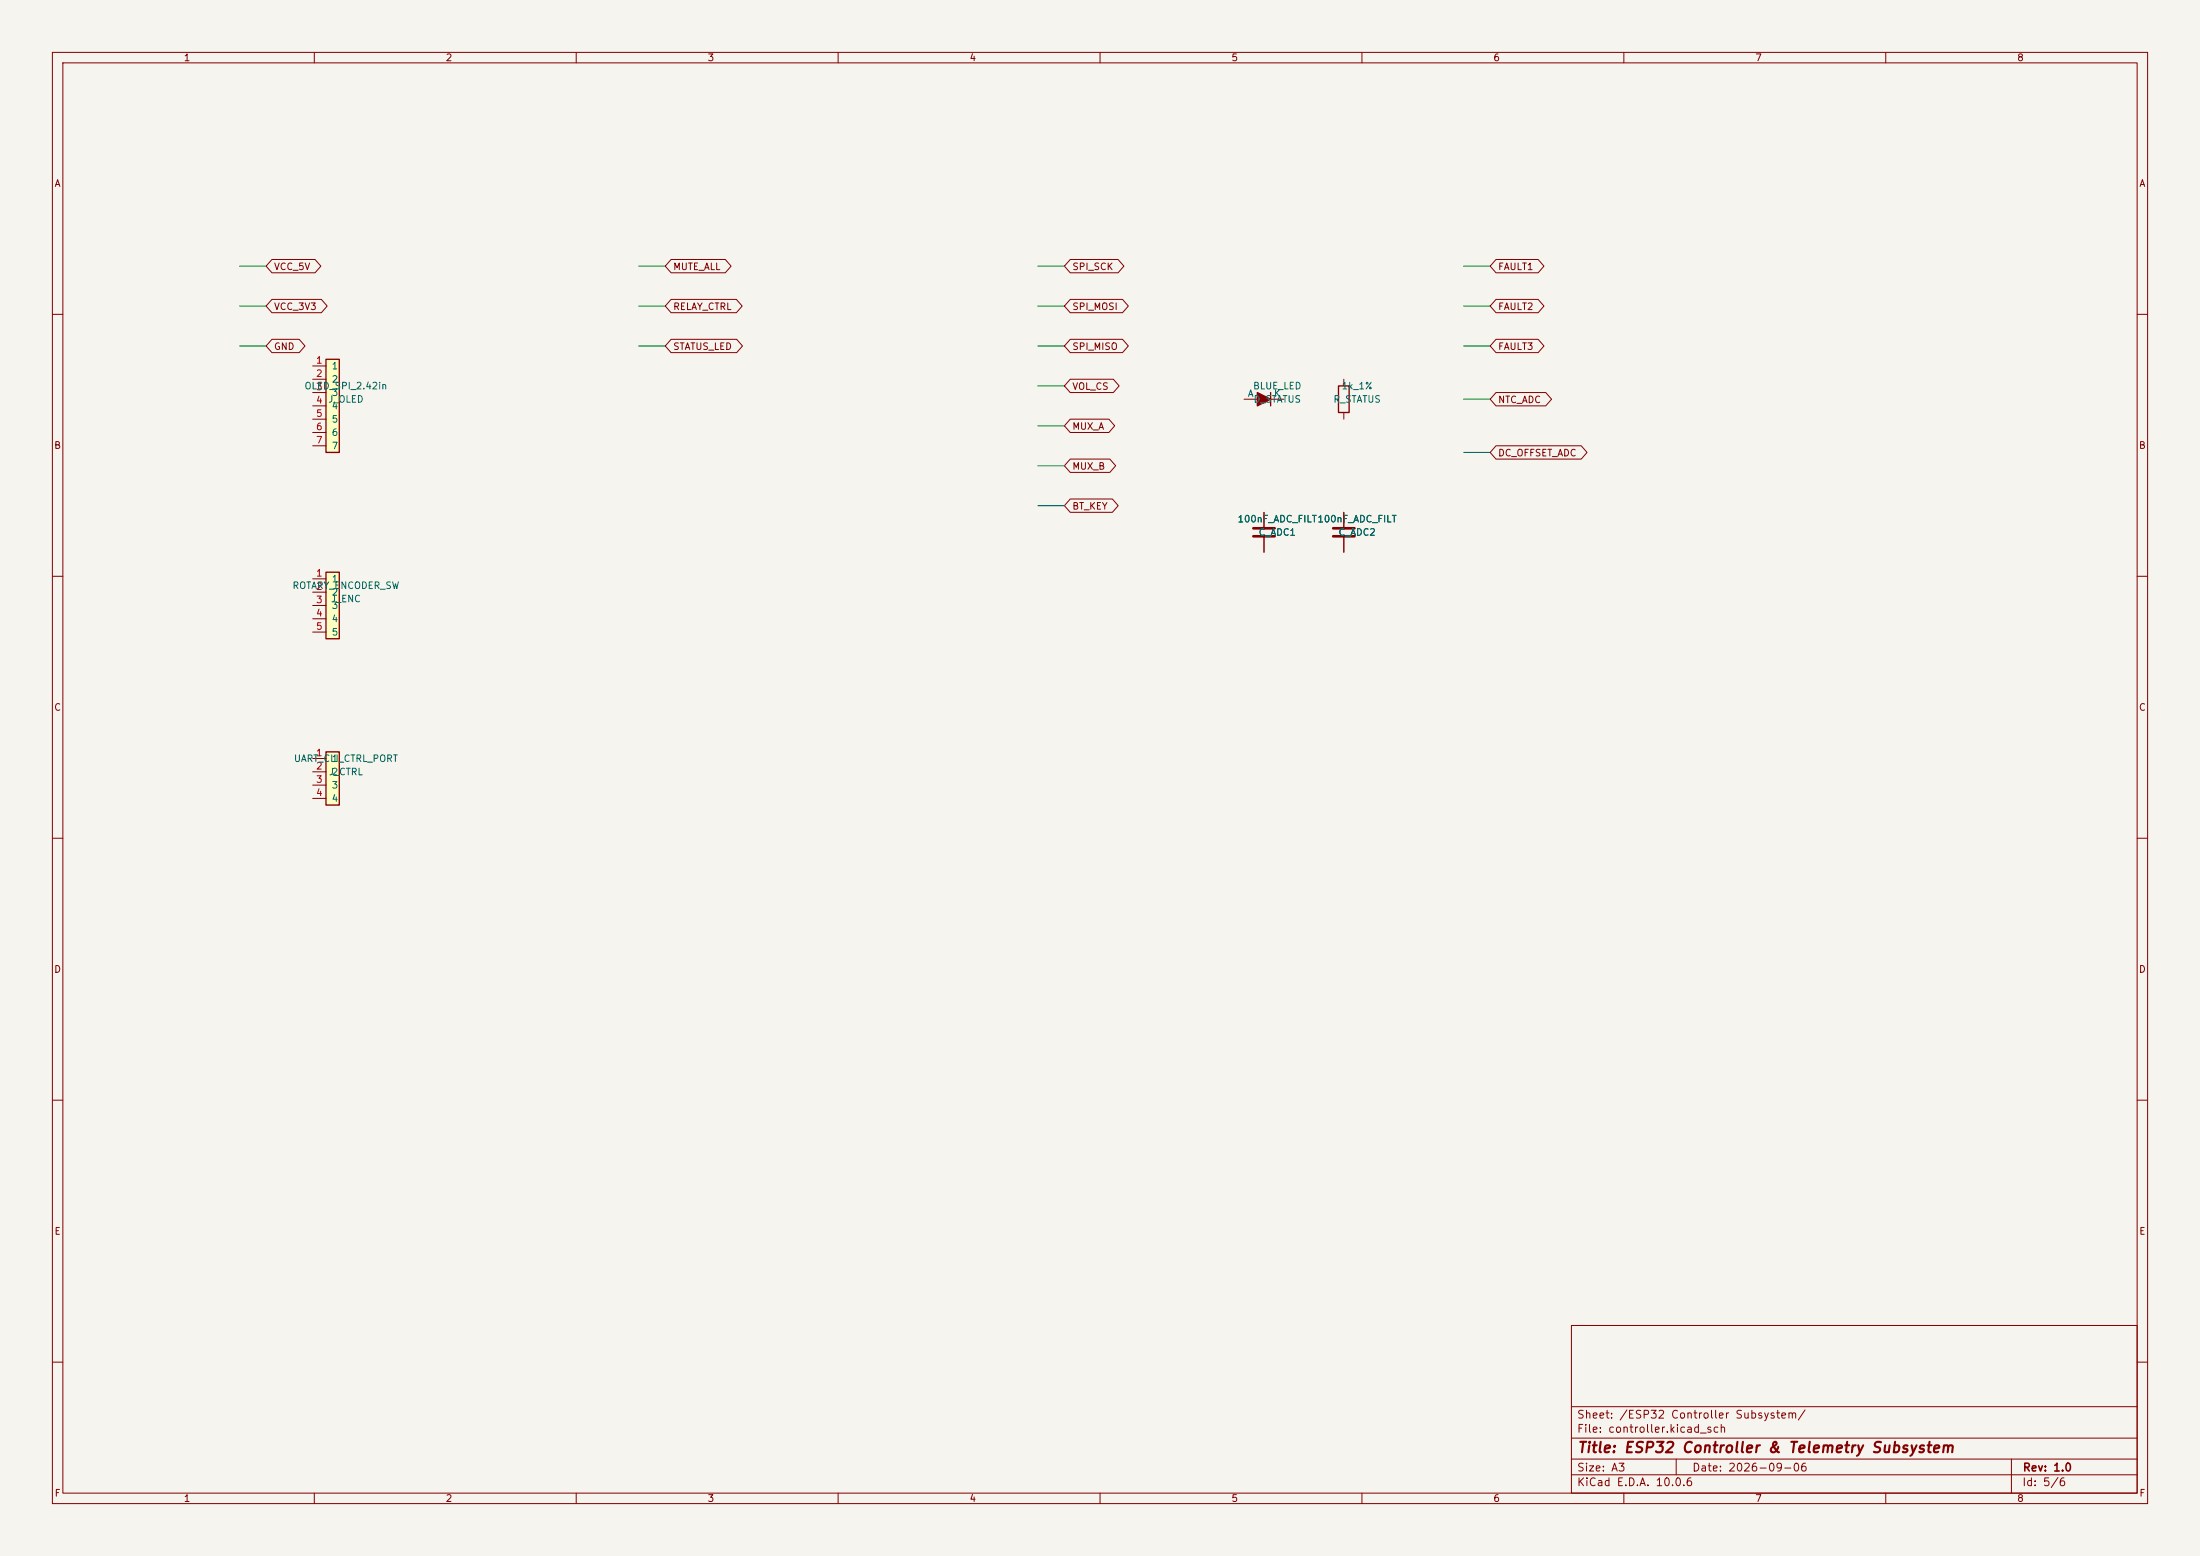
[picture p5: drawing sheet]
<svg xmlns="http://www.w3.org/2000/svg" width="420mm" height="297mm" viewBox="0 0 420 297" stroke-linecap="round" stroke-linejoin="round" font-family="sans-serif">
<path d="M0 0h420v297h-420z" fill="#f5f4ef" stroke="#f5f4ef" stroke-width=".19"/>
<g fill="none" stroke="#840000" stroke-width=".19">
<path d="M10 10h400v277h-400zM12 12h396v273h-396zM60 10v2M110 10v2M160 10v2M210 10v2M260 10v2M310 10v2M360 10v2M10 60h2M237.5 76.2h2.5M242.6 76.2h2.5"/>
<path d="M256.5 72.4v1.3M256.5 78.7v1.3M408 60h2M241.3 97.8v3M256.5 97.8v3M10 110h2M241.3 102.4v3M256.5 102.4v3M408 110h2M10 160h2M408 160h2M10 210h2"/>
<path d="M408 210h2M300 253h108v32h-108zM10 260h2M300 278.5h108M300 274.5h108M300 268.5h108M320 278.5v3M384 278.5v6.5M408 260h2M60 285v2M110 285v2M160 285v2"/>
<path d="M210 285v2M260 285v2M300 281.5h108M310 285v2M360 285v2"/>
</g>
<path d="M239.3 100.8h4M239.3 102.4h4M254.5 100.8h4.1M254.5 102.4h4.1" fill="none" stroke="#840000" stroke-width=".51"/>
<path d="M240 74.9l2.6 1.3-2.6 1.3z" fill="#840000" stroke="#840000" stroke-width=".25"/>
<path d="M242.6 74.9v2.6M255.5 73.7h2.1v5h-2.1z" fill="none" stroke="#840000" stroke-width=".25"/>
<path d="M62.2 143.5h2.6v10.2h-2.6z" fill="#ffffc2"/>
<path d="M62.2 143.5h2.6v10.2h-2.6z" fill="none" stroke="#840000" stroke-width=".25"/>
<path d="M59.7 144.8h2.5M59.7 147.3h2.5M59.7 149.9h2.5M59.7 152.4h2.5" fill="none" stroke="#840000" stroke-width=".19"/>
<path d="M62.2 68.6h2.6v17.8h-2.6z" fill="#ffffc2"/>
<path d="M62.2 68.6h2.6v17.8h-2.6z" fill="none" stroke="#840000" stroke-width=".25"/>
<path d="M59.7 69.9h2.5M59.7 72.4h2.5M59.7 74.9h2.5M59.7 77.5h2.5M59.7 80h2.5M59.7 82.6h2.5M59.7 85.1h2.5" fill="none" stroke="#840000" stroke-width=".19"/>
<path d="M62.2 109.2h2.6v12.7h-2.6z" fill="#ffffc2"/>
<path d="M62.2 109.2h2.6v12.7h-2.6z" fill="none" stroke="#840000" stroke-width=".25"/>
<g fill="none" stroke="#840000" stroke-width=".19">
<path d="M51.9 57.1h9.4l1.2 1.3-1.2 1.3h-9.4l-1.1-1.3zM51.9 49.5h8.2l1.2 1.3-1.2 1.3h-8.2l-1.1-1.3zM128.1 57.1h12.5l1.1 1.3-1.1 1.3h-12.5l-1.1-1.3zM128.1 49.5h10.4l1.1 1.3-1.1 1.3h-10.4l-1.1-1.3zM204.3 57.1h10l1.1 1.3-1.1 1.3h-10l-1.1-1.3zM204.3 49.5h9.1l1.2 1.3-1.2 1.3h-9.1l-1.1-1.3zM285.6 57.1h8l1.1 1.3-1.1 1.3h-8l-1.1-1.3zM285.6 49.5h8l1.1 1.3-1.1 1.3h-8l-1.1-1.3zM51.9 64.8h5.2l1.1 1.2-1.1 1.3h-5.2l-1.1-1.3zM128.1 64.8h12.5l1.1 1.2-1.1 1.3h-12.5l-1.1-1.3zM204.3 64.8h10l1.1 1.2-1.1 1.3h-10l-1.1-1.3zM204.3 72.4h8.2l1.2 1.3-1.2 1.2h-8.2l-1.1-1.2z"/>
<path d="M285.6 74.9h9.5l1.1 1.3-1.1 1.3h-9.5l-1.1-1.3zM285.6 64.8h8l1.1 1.2-1.1 1.3h-8l-1.1-1.3zM204.3 95.2h8.1l1.1 1.3-1.1 1.3h-8.1l-1.1-1.3zM204.3 87.6h7.6l1.1 1.3-1.1 1.3h-7.6l-1.1-1.3zM204.3 80h7.4l1.1 1.3-1.1 1.3h-7.4l-1.1-1.3zM241.3 97.8v3M256.5 97.8v3M285.6 85.1h16.3l1.1 1.3-1.1 1.2h-16.3l-1.1-1.2zM59.7 110.5h2.5M59.7 113h2.5M59.7 115.6h2.5M59.7 118.1h2.5"/>
<path d="M241.3 102.4v3M256.5 102.4v3M59.7 120.7h2.5"/>
</g>
<g fill="none" stroke="#009600" stroke-width=".19">
<path d="M45.7 58.4h5.1M45.7 50.8h5.1M121.9 58.4h5.1M121.9 50.8h5.1M198.1 58.4h5.1M198.1 50.8h5.1M279.4 58.4h5.1M279.4 50.8h5.1M45.7 66h5.1M121.9 66h5.1M198.1 66h5.1M198.1 73.7h5.1"/>
<path d="M279.4 76.2h5.1M279.4 66h5.1M198.1 81.3h5.1M198.1 88.9h5.1M198.1 96.5h5.1M279.4 86.4h5.1"/>
</g>
<text font-size="2" fill="#840000" x="301" y="277.8">Title: ESP32 Controller &amp; Telemetry Subsystem</text>
<g font-size="1.5" fill="#840000">
<text x="300.9" y="273.8">File: controller.kicad_sch</text>
<text x="300.9" y="271.1">Sheet: /ESP32 Controller Subsystem/</text>
<text x="300.9" y="281.2">Size: A3</text>
<text x="322.9" y="281.2">Date: 2026-09-06</text>
<text x="386" y="281.2">Rev: 1.0</text>
<text x="300.9" y="284">KiCad E.D.A. 10.0.6</text>
<text x="385.9" y="284">Id: 5/6</text>
</g>
<g font-size="1.3" fill="#840000">
<text x="35" y="12">1</text>
<text x="85" y="12">2</text>
<text x="135" y="12">3</text>
<text x="185" y="12">4</text>
<text x="235" y="12">5</text>
<text x="285" y="12">6</text>
<text x="335" y="12">7</text>
<text x="385" y="12">8</text>
<text x="10.3" y="36">A</text>
<text x="408.3" y="36">A</text>
<text x="52.2" y="51.9">VCC_5V</text>
<text x="128.4" y="51.9">MUTE_ALL</text>
<text x="204.6" y="51.9">SPI_SCK</text>
<text x="285.9" y="51.9">FAULT1</text>
<text x="52.2" y="59.5">VCC_3V3</text>
<text x="128.4" y="59.5">RELAY_CTRL</text>
<text x="204.6" y="59.5">SPI_MOSI</text>
<text x="285.9" y="59.5">FAULT2</text>
<text x="52.2" y="67.1">GND</text>
<text x="128.4" y="67.1">STATUS_LED</text>
<text x="204.6" y="67.1">SPI_MISO</text>
<text x="285.9" y="67.1">FAULT3</text>
<text x="204.6" y="74.7">VOL_CS</text>
<text x="285.9" y="77.3">NTC_ADC</text>
<text x="204.6" y="82.3">MUX_A</text>
<text x="10.2" y="86">B</text>
<text x="204.6" y="90">MUX_B</text>
<text x="285.9" y="87.4">DC_OFFSET_ADC</text>
<text x="408.2" y="86">B</text>
<text x="204.6" y="97.6">BT_KEY</text>
<text x="10.2" y="136">C</text>
<text x="408.2" y="136">C</text>
<text x="10.2" y="186">D</text>
<text x="408.2" y="186">D</text>
<text x="10.3" y="236">E</text>
<text x="408.3" y="236">E</text>
<text x="10.3" y="286">F</text>
<text x="35" y="287">1</text>
<text x="85" y="287">2</text>
<text x="135" y="287">3</text>
<text x="185" y="287">4</text>
<text x="235" y="287">5</text>
<text x="285" y="287">6</text>
<text x="335" y="287">7</text>
<text x="385" y="287">8</text>
<text x="408.3" y="286">F</text>
</g>
<g font-size="1.3" fill="#a90000">
<text x="60.2" y="69.7">1</text>
<text x="60.2" y="72.3">2</text>
<text x="60.2" y="74.8">3</text>
<text x="60.2" y="77.3">4</text>
<text x="60.2" y="79.9">5</text>
<text x="60.2" y="82.4">6</text>
<text x="60.2" y="85">7</text>
<text x="60.2" y="110.4">1</text>
<text x="60.2" y="112.9">2</text>
<text x="60.2" y="115.4">3</text>
<text x="60.2" y="118">4</text>
<text x="60.2" y="120.5">5</text>
<text x="60.2" y="144.6">1</text>
<text x="60.2" y="147.2">2</text>
<text x="60.2" y="149.7">3</text>
<text x="60.2" y="152.3">4</text>
</g>
<g font-size="1.3" fill="#006464">
<text x="63.2" y="70.8">1</text>
<text x="58" y="74.6">OLED_SPI_2.42in</text>
<text x="62.6" y="77.2">J_OLED</text>
<text x="63.2" y="73.4">2</text>
<text x="63.2" y="75.9">3</text>
<text x="238.1" y="76.1">A</text>
<text x="239.1" y="74.6">BLUE_LED</text>
<text x="239.2" y="77.2">D_STATUS</text>
<text x="243.1" y="76.1">K</text>
<text x="254.4" y="77.2">R_STATUS</text>
<text x="256" y="74.6">1k_1%</text>
<text x="63.2" y="78.4">4</text>
<text x="63.2" y="81">5</text>
<text x="63.2" y="83.5">6</text>
<text x="63.2" y="86.1">7</text>
<text x="236.2" y="100">100nF_ADC_FILT100nF_ADC_FILT</text>
<text x="240.2" y="102.6">C_ADC1</text>
<text x="255.4" y="102.6">C_ADC2</text>
<text x="55.7" y="112.7">ROTARY_ENCODER_SW</text>
<text x="63.2" y="111.5">1</text>
<text x="63.2" y="114">2</text>
<text x="63.1" y="115.3">J_ENC</text>
<text x="63.2" y="116.5">3</text>
<text x="63.2" y="119.1">4</text>
<text x="63.2" y="121.6">5</text>
<text x="56" y="145.7">UART_CLI_CTRL_PORT</text>
<text x="62.7" y="148.3">J_CTRL</text>
<text x="63.2" y="145.7">1</text>
<text x="63.2" y="148.3">2</text>
<text x="63.2" y="150.8">3</text>
<text x="63.2" y="153.4">4</text>
</g>
</svg>
